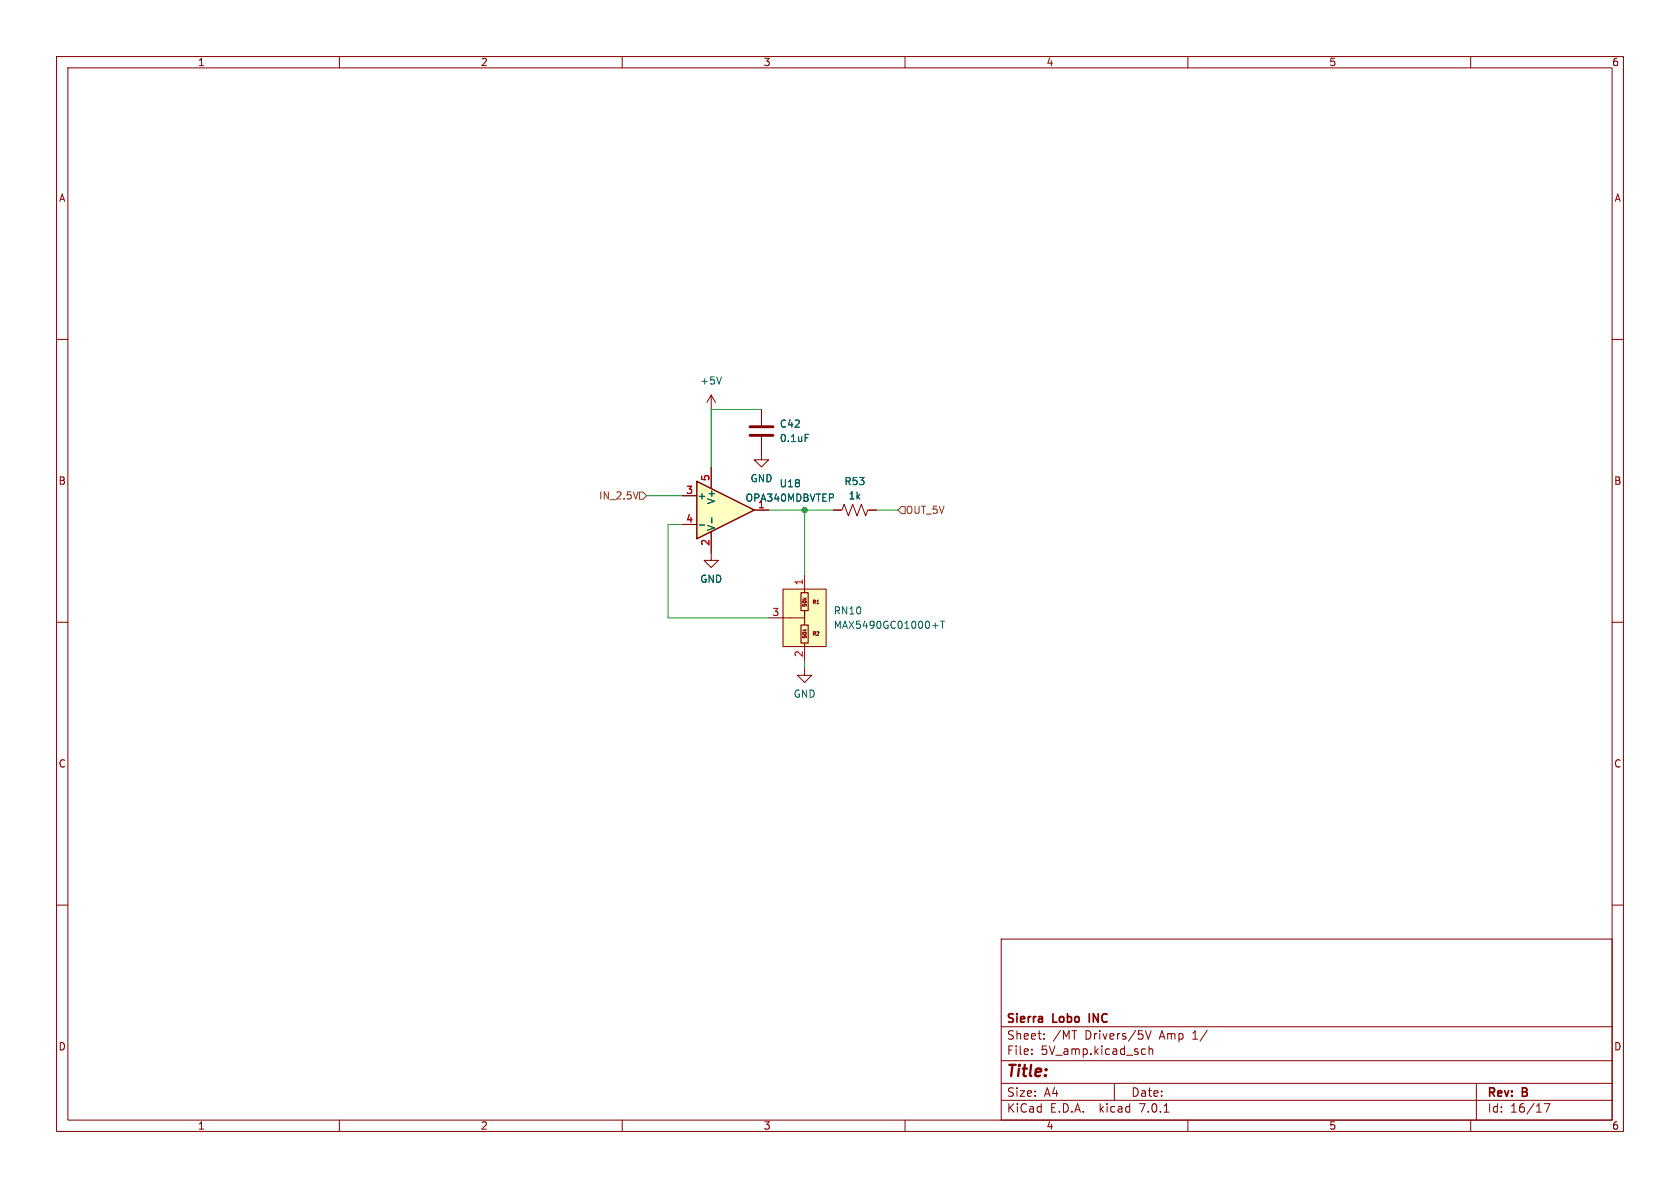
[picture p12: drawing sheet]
<svg xmlns="http://www.w3.org/2000/svg" width="297mm" height="210mm" viewBox="0 0 297 210" stroke-linecap="round" stroke-linejoin="round" font-family="sans-serif">
<g fill="none" stroke="#840000" stroke-width=".18">
<path d="M10 10h277v190h-277zM12 12h273v186h-273zM60 10v2M110 10v2M160 10v2M210 10v2M260 10v2M10 60h2M285 60h2M134.6 77.2v4.1h1.3l-1.3 1.3-1.3-1.3h1.3M134.6 72.4v2.8M10 110h2"/>
<path d="M285 110h2M10 160h2M285 160h2M177 166h108v32h-108zM60 198v2M110 198v2M160 198v2M177 194.5h108M177 191.5h108M177 187.5h108M177 181.5h108M182.4 186.3v.1"/>
<path d="M182.4 185.5v.1M184.6 183.6v.1M184.6 182.8v.1M197 191.5v3M202.1 185.4l.4 .1M202.5 186.3l-.4 .1M202.5 182.2l.5 1.5 .5-1.5M203.1 185.5l.3-.1 .3 .1 .1 .9M203.1 184.9v1.5M205.8 196.6h.8M210 198v2M213.4 182.1l-1.3 2"/>
<path d="M260 198v2M261 191.5v6.5M273 195.1h1l-.6 1.5"/>
</g>
<path d="M132.6 77h4.1M132.6 75.4h4.1" fill="none" stroke="#840000" stroke-width=".51"/>
<path d="M142.3 76.8h.6" fill="none" stroke="#006464" stroke-width=".18"/>
<path d="M123.2 85.1l10.1 5.1-10.1 5.1z" fill="#ffffc2"/>
<path d="M123.2 85.1l10.1 5.1-10.1 5.1z" fill="none" stroke="#840000" stroke-width=".25"/>
<g fill="none" stroke="#840000" stroke-width=".18">
<path d="M125.7 69.9v2.5M125.7 69.9l-.7 1.2M125.7 69.9l.8 1.2M134.6 72.4v2.8M134.6 77.2v2.8M120.6 87.6h2.6M120.6 92.7h2.6M125.7 94v5.1h1.3l-1.3 1.2-1.2-1.2h1.2M125.7 82.6v3.8M133.3 90.2h2.6M147.3 90.2h1.5l.4-1 .8 2 .7-2 .8 2 .8-2 .7 2 .4-1h1.5M135.9 109.2h6.3v-1.2v2.5"/>
<path d="M138.4 104.1h7.6v10.2h-7.6zM142.2 118.1v1.3h1.3l-1.3 1.3-1.2-1.3h1.2M142.2 101.6v3.2M142.2 113.7v3.1"/>
</g>
<path d="M127.5 66.6l-.4 1.3M142.3 76.8h.6M123.6 92.8h1M125.8 91.5v1M164.9 110.6h.9M166.3 109.8h.7M166.6 109.8v1.3" fill="none" stroke="#006464" stroke-width=".18"/>
<path d="M138.4 104.1h7.6v10.2h-7.6z" fill="#ffffc2" stroke="#ffffc2" stroke-width=".18"/>
<path d="M141.6 110.5h1.3v3.2h-1.3zM141.6 104.8h1.3v3.2h-1.3z" fill="none" stroke="#840000" stroke-width=".2"/>
<path d="M112.8 86.9l-.4 1.3M113 87h.7l.6 .6-.6 .7h-.7zM159.4 89.5h.6v1.3h-.6l-.7-.6z" fill="none" stroke="#725600" stroke-width=".18"/>
<path d="M134.6 72.4h-8.9v10.2M114.3 87.6h6.3M120.6 92.7h-2.5v16.5h17.8M135.9 90.2h11.4M142.2 90.2v11.4M154.9 90.2h3.8M142.2 116.8v1.3" fill="none" stroke="#009600" stroke-width=".18"/>
<circle cx="142.2" cy="90.2" r=".46" fill="#009600" stroke="#009600" stroke-width=".18"/>
<text font-size="2.8" fill="#840000" x="178" y="190.8">Title:</text>
<g font-size="2.1" fill="#840000">
<text x="178" y="183.9">Sheet:</text>
<text x="178" y="181.1">Sierra</text>
<text x="186.2" y="183.9">/MT</text>
<text x="186.2" y="181.1">Lobo</text>
<text x="191.8" y="183.9">Drivers/5V</text>
<text x="193.1" y="181.1">INC</text>
<text x="205" y="183.9">Amp</text>
<text x="210.9" y="183.9">1/</text>
<text x="178" y="186.6">File:</text>
<text x="184" y="186.6">5V_amp.kicad_sch</text>
<text x="178" y="196.8">KiCad</text>
<text x="178" y="194">Size:</text>
<text x="184.6" y="194">A4</text>
<text x="185.7" y="196.8">E.D.A.</text>
<text x="194.4" y="196.8">kicad</text>
<text x="200" y="194">Date:</text>
<text x="201.5" y="196.8">7.0.1</text>
<text x="263" y="194.2">Rev:</text>
<text x="263" y="196.8">Id:</text>
<text x="267" y="196.8">16/17</text>
<text x="269.2" y="194.2">B</text>
</g>
<g font-size="1.8" fill="#840000">
<text x="35" y="11.8">1</text>
<text x="85" y="11.8">2</text>
<text x="135" y="11.8">3</text>
<text x="185" y="11.8">4</text>
<text x="235" y="11.8">5</text>
<text x="285" y="11.8">6</text>
<text x="10.4" y="35.8">A</text>
<text x="285.4" y="35.8">A</text>
<text x="10.3" y="85.8">B</text>
<text x="285.3" y="85.8">B</text>
<text x="10.3" y="135.8">C</text>
<text x="285.3" y="135.8">C</text>
<text x="10.3" y="185.8">D</text>
<text x="285.3" y="185.8">D</text>
<text x="35" y="199.8">1</text>
<text x="85" y="199.8">2</text>
<text x="135" y="199.8">3</text>
<text x="185" y="199.8">4</text>
<text x="235" y="199.8">5</text>
<text x="285" y="199.8">6</text>
</g>
<g font-size="1.8" fill="#006464">
<text x="123.7" y="68.1">+5V</text>
<text x="137.8" y="75.8">C42</text>
<text x="137.8" y="78.3">0.1uF</text>
<text x="123.3" y="88.5">+</text>
<text x="126.6" y="89.3" transform="rotate(-90 126.6 89.3)">V+</text>
<text x="131.7" y="88.8">OPA340MDBVTEP</text>
<text x="132.6" y="85.4">GND</text>
<text x="137.8" y="86.3">U18</text>
<text x="149.2" y="85.9">R53</text>
<text x="149.9" y="88.5">1k</text>
<text x="126.6" y="93.9" transform="rotate(-90 126.6 93.9)">V-</text>
<text x="123.7" y="103.2">GND</text>
<text x="147.3" y="108.8">RN10</text>
<text x="147.3" y="111.3">MAX5490GC01000+T</text>
<text x="140.2" y="123.5">GND</text>
</g>
<g font-size="1.8" fill="#725600">
<text x="105.8" y="88.5">IN_2.5V</text>
<text x="160.1" y="91">OUT_5V</text>
</g>
<g font-size="1.8" fill="#a90000">
<text x="121.3" y="87.4">3</text>
<text x="125.5" y="85.1" transform="rotate(-90 125.5 85.1)">5</text>
<text x="134" y="89.9">1</text>
<text x="121.3" y="92.5">4</text>
<text x="125.5" y="96.6" transform="rotate(-90 125.5 96.6)">2</text>
<text x="142" y="103.5" transform="rotate(-90 142 103.5)">1</text>
<text x="136.5" y="109">3</text>
<text x="142" y="116.2" transform="rotate(-90 142 116.2)">2</text>
</g>
<g font-size=".9" fill="#840000">
<text x="142.7" y="107.4" transform="rotate(-90 142.7 107.4)">50k</text>
<text x="143.5" y="106.9">R1</text>
<text x="142.7" y="113" transform="rotate(-90 142.7 113)">50k</text>
<text x="143.5" y="112.5">R2</text>
</g>
</svg>
